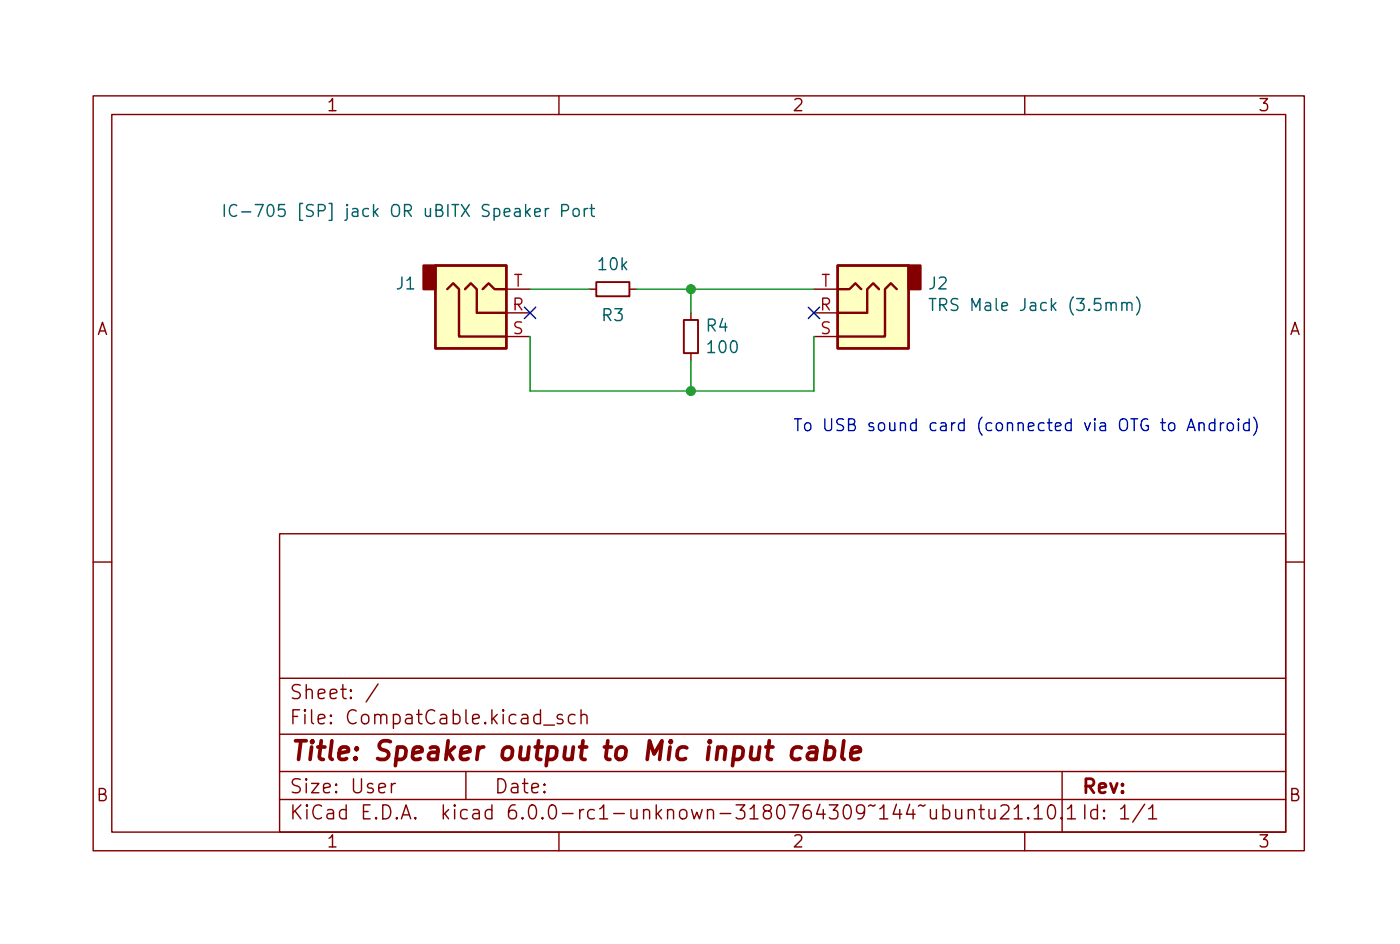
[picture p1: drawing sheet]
<svg xmlns="http://www.w3.org/2000/svg" width="150mm" height="101mm" viewBox="0 0 150 101" stroke-linecap="round" stroke-linejoin="round" font-family="sans-serif">
<g fill="none" stroke="#840000" stroke-width=".15">
<path d="M10 10.3h130v80.9h-130zM12 12.3h126v76.9h-126zM60 10.3v2M110 10.3v2M54.4 33.6h2.5M54.4 36.1h2.5M54.4 31h2.5M63.2 31h.8M67.6 31h.7M74.2 33.6v.7M74.2 37.9v.7M87.4 33.6h2.5"/>
<path d="M87.4 36.1h2.5M87.4 31h2.5M30 57.2h108v32h-108zM10 60.3h2M30 78.7h108M30 72.7h108M40.6 73.4l-1.3 1.9M58.4 77.8h1.1M60.4 76.7l-.4-.1-.2 .2 .1 .3 .5 .1v.1v.3h-.2h-.4M61.7 76.7l-.4-.1-.3 .3v.4l.2 .3h.1h.4M62.4 76.8a.37 .37 0 0 1 .6 0v.8M62.4 76.1v1.5"/>
<path d="M138 60.3h2M30 85.7h108M30 82.7h108M42 84v1M42.4 84a.38 .38 0 0 0-.4 .3M50 82.7v3M60 89.2v2M99.3 86.3l-.2 .2-.3-.2-.2 .2M99.9 86.8v.8v.2a.41 .41 0 0 0 .6-.1M100.5 86.8v1M101.2 86.9l.5-.1 .2 .3v.4l-.1 .3h-.1h-.5M101.2 86.3v1.5"/>
<path d="M102.6 86.8v.8l.1 .2a.41 .41 0 0 0 .5-.1M103.2 86.8v1M103.9 87a.37 .37 0 0 1 .7 0v.8M103.9 86.8v1M105.1 86.8h.6M105.3 86.3v1.3l.1 .2h.3M106.2 86.8v.8v.2a.41 .41 0 0 0 .6-.1M106.8 86.8v1M107.4 86.5l.3-.2h.3a.41 .41 0 0 1 .2 .7l-.8 .8h.9M108.9 86.8l.4-.5v1.5M108.9 87.8h.8M110 89.2v2"/>
<path d="M110.4 87.7v.1h-.1l.1-.1v.1M111 86.8l.4-.5v1.5M111 87.8h.9M112.7 86.4a.36 .36 0 0 1 .5 .2 .88 .88 0 0 1-.3 1.2 .38 .38 0 0 1-.4-.3 1.17 1.17 0 0 1 .2-1.1zM113.9 87.7l.1 .1h-.1v-.1v.1M114 82.7v6.5M114.6 86.8l.4-.5v1.5M114.6 87.8h.8M122.9 86.3l-1.3 1.9M123.3 86.8l.4-.5v1.5M123.3 87.8h.9"/>
</g>
<path d="M88.8 79.5l-.3 2M90.6 79.5l-.2 1.7v.2l.2 .1M86 80.2a.66 .66 0 0 0-1 .3v.6l.1 .3 .2 .1h.4l.2-.1M86.9 80.2l.2-.1h.4l.1 .1 .1 .2-.1 1.1M87.7 80.6l-.2 .1h-.5a.4 .4 0 0 0-.3 .3 .4 .4 0 0 0 .2 .5h.5l.2-.1M88.7 80.2l.2-.1h.4l.1 .1 .2 .3-.1 .6a.66 .66 0 0 1-1 .3M91.4 80.8l.9-.2v-.4l-.2-.1h-.4l-.2 .1-.1 .2-.1 .8 .1 .2 .2 .1h.4l.2-.1" fill="none" stroke="#840000" stroke-width=".4"/>
<g fill="#ffffc2" stroke="#ffffc2" stroke-width=".11">
<path d="M46.7 28.5h7.7v8.9h-7.7z"/>
<path d="M89.9 28.5h7.6v8.9h-7.6z"/>
</g>
<path d="M46.7 28.5h7.7v8.9h-7.7zM48 31l.6-.6 .7 .6v5.1h5.1M49.9 31l.6-.6 .7 .6v2.6h3.2M51.8 31l.7-.6 .6 .6h1.3M89.9 28.5h7.6v8.9h-7.6zM89.9 31h1.3l.6-.6 .7 .6M94.4 31l-.7-.6-.6 .6v2.6h-3.2M96.3 31l-.7-.6-.6 .6v5.1h-5.1" fill="none" stroke="#840000" stroke-width=".25"/>
<g fill="#840000" stroke="#840000" stroke-width=".25">
<path d="M45.5 28.5h1.2v2.5h-1.2z"/>
<path d="M97.5 28.5h1.3v2.5h-1.3z"/>
</g>
<g fill="none" stroke="#006464" stroke-width=".15">
<path d="M24.1 21.9v1.3M25.4 22.1a.51 .51 0 0 0-.6 0 .51 .51 0 0 0-.2 .6 .48 .48 0 0 0 .3 .5 .48 .48 0 0 0 .5-.1M25.9 22.7h1M60.3 22.6h.5a.34 .34 0 0 0 .2-.3 .34 .34 0 0 0-.2-.4h-.5v1.3M61.6 22.4a.34 .34 0 0 1 .6 .2v.4a.34 .34 0 0 1-.4 .2 .34 .34 0 0 1-.3-.2v-.4zM62.7 22.4v.8M63.1 22.4h-.3l-.1 .2M63.3 22.4h.5M63.5 21.9v1.1l.1 .1 .2 .1M99.7 32h.8M100.1 32v1.3M120.4 32.6a.32 .32 0 0 1 .6 0v.7"/>
<path d="M121 32.6l.2-.2 .3 .1v.8M122 31.8a1.46 1.46 0 0 1 0 2"/>
</g>
<path d="M64 30.3h3.6v1.5h-3.6zM73.4 34.3h1.5v3.6h-1.5z" fill="none" stroke="#840000" stroke-width=".2"/>
<g fill="none" stroke="#0000c2" stroke-width=".15">
<path d="M127.4 46.2l.5-1.3 .4 1.3M127.6 45.8h.6M128.7 45.5a.32 .32 0 0 1 .6 0v.7M128.7 45.3v.9M130.4 45.4l-.4-.1-.2 .3v.3l.1 .2 .1 .1 .4-.1M130.4 44.9v1.3M131 45.3v.9M131.4 45.3l-.3 .1-.1 .2M131.9 45.4a.34 .34 0 0 1 .5 .2v.3a.34 .34 0 0 1-.3 .3 .34 .34 0 0 1-.4-.3v-.3zM132.9 44.9v.1h.1l-.1-.1v.1M132.9 45.3v.9M134.1 45.4l-.4-.1-.2 .3v.3l.1 .2 .1 .1 .4-.1"/>
<path d="M134.1 44.9v1.3M134.6 44.7a1.46 1.46 0 0 1 0 2"/>
</g>
<path d="M56.9 31h6.3M56.9 36.1v5.8h30.5v-5.8M68.3 31h19.1M74.2 31v2.6M74.2 38.6v3.3" fill="none" stroke="#009600" stroke-width=".15"/>
<path d="M56.3 32.9l1.2 1.3M57.5 32.9l-1.2 1.3M86.8 32.9l1.2 1.3M88 32.9l-1.2 1.3" fill="none" stroke="#000084" stroke-width=".15"/>
<g fill="#009600" stroke="#009600" stroke-width=".15">
<circle cx="74.2" cy="31" r=".46"/>
<circle cx="74.2" cy="41.9" r=".46"/>
</g>
<text font-size="2.8" fill="#840000" x="31" y="81.5">Title: Speaker output to Mic input cable</text>
<g font-size="2.1" fill="#840000">
<text x="31" y="77.7">File: CompatCable.kicad_sch</text>
<text x="31" y="75">Sheet: /</text>
<text x="31" y="87.9">KiCad E.D.A. kicad 6.0.0-rc1-unknown-3180764309~144~ubuntu21.10.1</text>
<text x="31" y="85.1">Size: User</text>
<text x="53" y="85.1">Date:</text>
<text x="116" y="85.1">Rev:</text>
<text x="116" y="87.9">Id: 1/1</text>
</g>
<g font-size="1.8" fill="#840000">
<text x="35" y="11.9">1</text>
<text x="85" y="11.9">2</text>
<text x="135" y="11.9">3</text>
<text x="10.3" y="35.9">A</text>
<text x="138.4" y="35.9">A</text>
<text x="10.3" y="85.9">B</text>
<text x="138.4" y="85.9">B</text>
<text x="35" y="90.9">1</text>
<text x="85" y="90.9">2</text>
<text x="135" y="90.9">3</text>
</g>
<g font-size="1.8" fill="#006464">
<text x="27.1" y="23.3">IC-705 [SP] jack OR uBITX Speaker Port</text>
<text x="64.3" y="29">10k</text>
<text x="42.6" y="31">J1</text>
<text x="64.7" y="34.4">R3</text>
<text x="75.9" y="35.6">R4</text>
<text x="99.7" y="31">J2</text>
<text x="101.3" y="33.4">TRS Male Jack (3.5mm)</text>
<text x="76.1" y="37.9">100</text>
</g>
<g font-size="1.8" fill="#a90000">
<text x="55" y="33.3">R</text>
<text x="55" y="35.8">S</text>
<text x="55.1" y="30.8">T</text>
<text x="88" y="33.3">R</text>
<text x="88.1" y="35.8">S</text>
<text x="88.1" y="30.8">T</text>
</g>
<text font-size="1.8" fill="#0000c2" x="85.1" y="46.2">To USB sound card (connected via OTG to Android)</text>
</svg>
